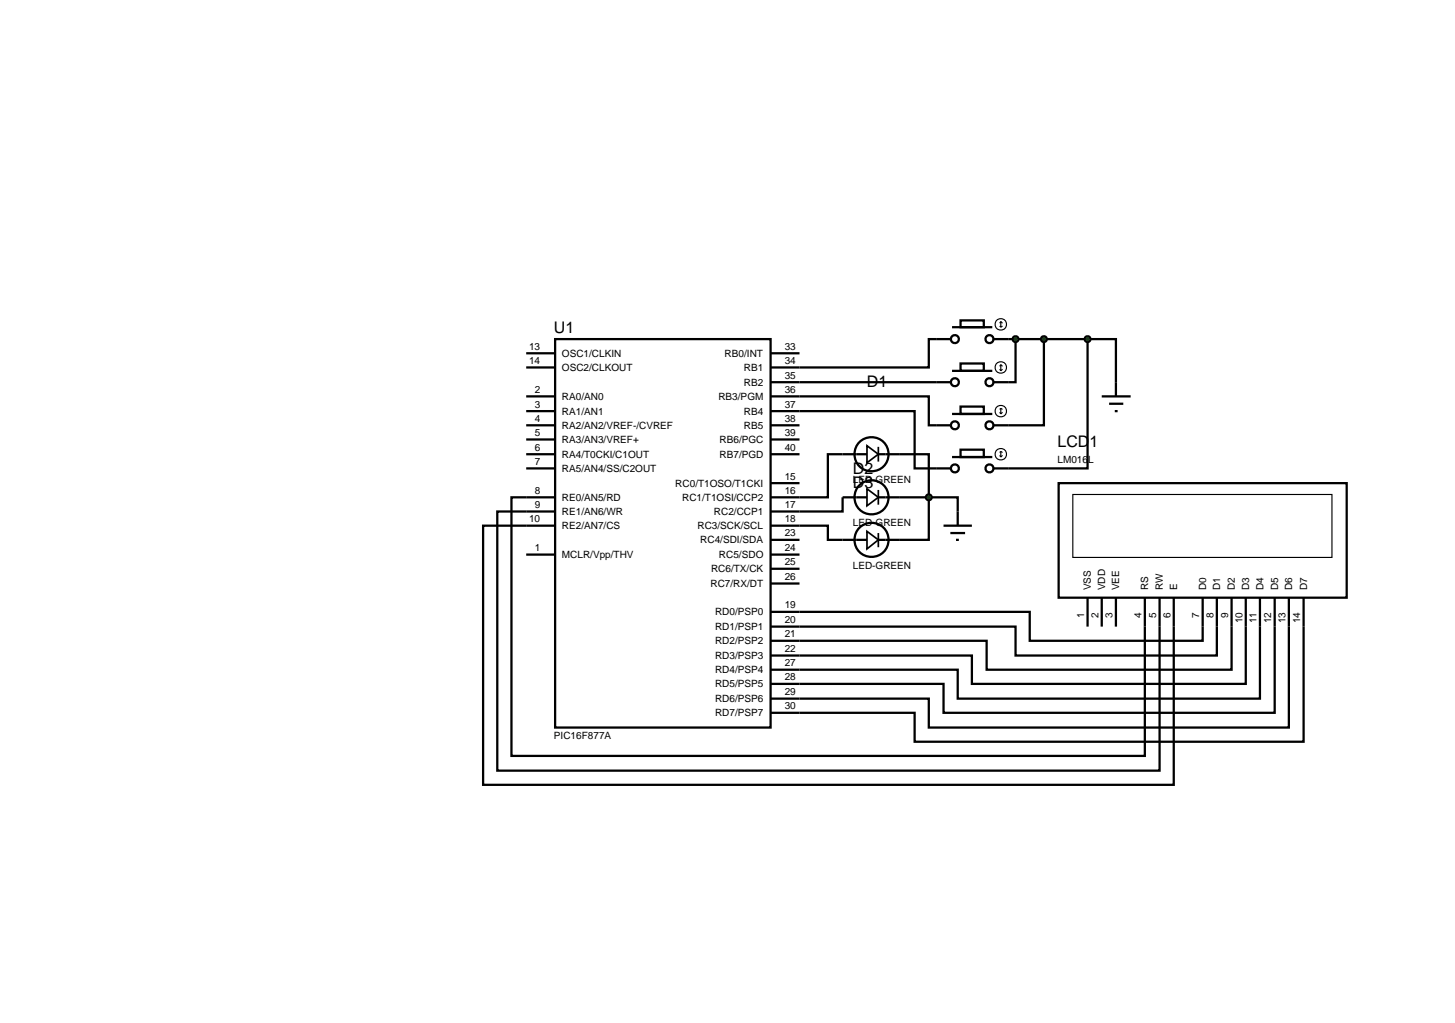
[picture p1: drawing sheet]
<svg xmlns="http://www.w3.org/2000/svg" width="257mm" height="180mm" viewBox="0 0 257 180" stroke-linecap="round" stroke-linejoin="round" font-family="sans-serif">
<g fill="none" stroke="#000" stroke-width=".4">
<path d="M97.9 59.8h38v68.5h-38zM167.6 59.8h-3.8v5h-27.9M167.9 57.7h7.1M169.4 56.5h4.1v1.2h-4.1zM175.2 59.8h16.6M179.1 59.8v7.6h-3.9M184.1 59.8v15.2h-8.9M191.8 59.8h5v10.1M191.8 59.8v22.8h-16.6M92.8 69.9h5.1M92.8 72.5h5.1M92.8 75h5.1"/>
<path d="M92.8 62.3h5.1M92.8 64.8h5.1M92.8 77.5h5.1M135.9 69.9h27.9v5.1h3.8M135.9 72.5h25.4v10.1h6.3M135.9 67.4h31.7M135.9 75h5.1M135.9 62.3h5.1M135.9 77.5h5.1M167.9 65.4h7.1M167.9 73h7.1M169.4 64.1h4.1v1.3h-4.1z"/>
<path d="M169.4 71.7h4.1v1.3h-4.1zM169.4 79.3h4.1v1.3h-4.1zM194.3 69.9h5.1M195.6 71.2h2.5M196.6 72.5h.5M92.8 80.1h5.1M92.8 82.6h5.1M92.8 97.8h5.1M97.9 92.7h-12.7v45.7h121.8v-27.9M97.9 90.2h-10.2v45.7h116.8v-25.4M97.9 87.7h-7.7v45.6h111.7v-22.8M135.9 92.7h10.1v2.5h2.6"/>
<path d="M135.9 80.1h5.1M135.9 97.8h5.1M135.9 95.2h5.1M135.9 85.2h5.1M148.6 80.1h-2.6v7.6h-10.1M148.6 87.7v2.5h-12.7M158.7 80.1h5.1v7.6M158.7 87.7h5.1M163.8 87.7h5.1v2.5M163.8 87.7v7.5h-5.1M167.9 80.6h7.1M135.9 110.5h43.2v5.1h35.5v-5.1"/>
<path d="M135.9 107.9h45.7v5.1h30.5v-2.5M135.9 102.9h5.1M135.9 100.3h5.1M217.2 110.5v7.6h-43.2v-5.1h-38.1M219.7 110.5v10.1h-48.3v-5h-35.5M222.2 110.5v12.7h-53.3v-5.1h-33M224.8 110.5v15.2h-58.4v-5.1h-30.5M227.3 110.5v17.8h-63.5v-5.1h-27.9M229.9 110.5v20.3h-68.6v-5.1h-25.4"/>
<circle cx="168.4" cy="59.8" r=".7"/>
<circle cx="174.5" cy="59.8" r=".7"/>
<circle cx="168.4" cy="67.4" r=".7"/>
<circle cx="168.4" cy="75" r=".7"/>
<circle cx="174.5" cy="75" r=".7"/>
<circle cx="174.5" cy="67.4" r=".7"/>
<circle cx="168.4" cy="82.6" r=".7"/>
<circle cx="174.5" cy="82.6" r=".7"/>
</g>
<g fill="none" stroke="#000" stroke-width=".2">
<path d="M176.3 57.5l.2 .2M176.5 56.7v1M176.5 56.7l-.2 .3M176.5 56.7l.3 .3M176.8 57.5l-.3 .2M176.3 65.1l.2 .3M176.3 72.7l.2 .3M176.5 64.3v1.1M176.5 72v1M176.5 79.6v1M176.5 64.3l-.2 .3M176.5 64.3l.3 .3"/>
<path d="M176.5 72l-.2 .2M176.5 72l.3 .2M176.5 79.6l-.2 .2M176.5 79.6l.3 .2M176.8 65.1l-.3 .3M176.8 72.7l-.3 .3M176.3 80.3l.2 .3M176.8 80.3l-.3 .3"/>
<circle cx="176.5" cy="57.2" r="1.01"/>
<circle cx="176.5" cy="72.5" r="1.01"/>
<circle cx="176.5" cy="64.8" r="1.01"/>
<circle cx="176.5" cy="80.1" r="1.01"/>
</g>
<g fill="#004000" stroke="#000" stroke-width=".4">
<path d="M178.8 59.4l.3-.1-.5 .5zM179.1 59.3l.4 .2 .1 .3zM179.6 59.8l-.1 .3-.4 .2zM178.6 59.8l.5 .5-.4-.2z"/>
<path d="M183.8 59.4l.3-.1-.5 .5zM184.1 59.3l.4 .2 .1 .3zM184.1 60.3l.5-.5-.2 .4zM183.6 59.8l.5 .5-.4-.2z"/>
<path d="M191.5 59.4l.3-.1-.5 .5zM191.8 59.3l.4 .2 .1 .3zM192.3 59.8l-.1 .3-.4 .2zM191.3 59.8l.5 .5-.4-.2z"/>
</g>
<g fill="#004000">
<path d="M179.1 59.3l.5 .5-.5 .5-.5-.5z"/>
<path d="M184.1 59.3l.5 .5-.5 .5-.5-.5z"/>
<path d="M191.8 59.3l.5 .5-.5 .5-.5-.5z"/>
</g>
<g fill="none" stroke="#000" stroke-width=".4">
<path d="M148.6 80.1h4.3M148.6 87.7h4.3M148.6 95.2h4.3M154.9 80.1h3.8M154.9 87.7h3.8M154.9 95.2h3.8M166.4 92.7h5M167.6 94h2.6M168.6 95.2h.5M168.9 90.2v2.5M186.7 85.2h50.8v20.2h-50.8zM191.8 105.4v5.1"/>
<path d="M194.3 105.4v5.1M196.8 105.4v5.1M201.9 105.4v5.1M204.5 105.4v5.1M207 105.4v5.1M212.1 105.4v5.1M214.6 105.4v5.1M217.2 105.4v5.1M219.7 105.4v5.1M222.2 105.4v5.1M224.8 105.4v5.1M227.3 105.4v5.1"/>
<path d="M229.9 105.4v5.1"/>
<circle cx="153.7" cy="80.1" r="3"/>
<circle cx="153.7" cy="87.7" r="3"/>
<circle cx="153.7" cy="95.2" r="3"/>
</g>
<path d="M152.9 78.6l2 1.5-2 1.5zM154.9 78.8v2.6M152.9 86.2l2 1.5-2 1.5zM152.9 93.7l2 1.5-2 1.6zM154.9 86.4v2.6M154.9 94v2.5" fill="none" stroke="#000" stroke-width=".3"/>
<path d="M189.2 87.2h45.7v11.1h-45.7z" fill="none" stroke="#000" stroke-width=".2"/>
<path d="M163.5 87.3l.3-.1-.5 .5zM163.8 87.2l.3 .1 .2 .4zM164.3 87.7l-.1 .3-.4 .2zM163.3 87.7l.5 .5-.4-.2z" fill="#004000" stroke="#000" stroke-width=".4"/>
<path d="M163.3 87.7l.5-.5 .5 .5-.5 .5z" fill="#004000"/>
<g font-size="2.8">
<text x="97.7" y="58.7">U1</text>
<text x="152.9" y="68.3">D1</text>
<text x="150.4" y="83.6">D2</text>
<text x="186.5" y="78.9">LCD1</text>
<text x="150.4" y="86.1">D3</text>
</g>
<g font-size="1.8">
<text x="93.3" y="61.7">13</text>
<text x="93.3" y="64.2">14</text>
<text x="99.1" y="62.9">OSC1/CLKIN</text>
<text x="99.1" y="65.4">OSC2/CLKOUT</text>
<text x="127.8" y="62.9">RB0/INT</text>
<text x="131.2" y="65.4">RB1</text>
<text x="138.4" y="64.2">34</text>
<text x="138.4" y="61.7">33</text>
<text x="94.3" y="69.3">2</text>
<text x="94.3" y="71.9">3</text>
<text x="99.1" y="70.5">RA0/AN0</text>
<text x="126.7" y="70.5">RB3/PGM</text>
<text x="131.2" y="68">RB2</text>
<text x="138.4" y="71.9">37</text>
<text x="138.4" y="69.3">36</text>
<text x="138.4" y="66.8">35</text>
<text x="94.3" y="74.4">4</text>
<text x="94.3" y="76.9">5</text>
<text x="99.1" y="73.1">RA1/AN1</text>
<text x="99.1" y="75.6">RA2/AN2/VREF-/CVREF</text>
<text x="131.2" y="75.6">RB5</text>
<text x="131.2" y="73.1">RB4</text>
<text x="138.4" y="76.9">39</text>
<text x="138.4" y="74.4">38</text>
<text x="94.3" y="79.5">6</text>
<text x="94.3" y="82">7</text>
<text x="99.1" y="80.7">RA4/T0CKI/C1OUT</text>
<text x="99.1" y="83.2">RA5/AN4/SS/C2OUT</text>
<text x="99.1" y="78.1">RA3/AN3/VREF+</text>
<text x="126.9" y="80.7">RB7/PGD</text>
<text x="126.9" y="78.1">RB6/PGC</text>
<text x="138.4" y="79.5">40</text>
<text x="186.5" y="81.7">LM016L</text>
<text x="94.3" y="87.1">8</text>
<text x="94.3" y="89.6">9</text>
<text x="99.1" y="88.3">RE0/AN5/RD</text>
<text x="119.1" y="85.8">RC0/T1OSO/T1CKI</text>
<text x="120.3" y="88.3">RC1/T1OSI/CCP2</text>
<text x="138.4" y="87.1">16</text>
<text x="138.4" y="89.6">17</text>
<text x="138.4" y="84.6">15</text>
<text x="150.4" y="85.1">LED-GREEN</text>
<text x="93.3" y="92.1">10</text>
<text x="99.1" y="90.8">RE1/AN6/WR</text>
<text x="99.1" y="93.3">RE2/AN7/CS</text>
<text x="123" y="93.3">RC3/SCK/SCL</text>
<text x="123.5" y="95.8">RC4/SDI/SDA</text>
<text x="125.9" y="90.8">RC2/CCP1</text>
<text x="138.4" y="92.1">18</text>
<text x="138.4" y="94.6">23</text>
<text x="150.4" y="92.7">LED-GREEN</text>
<text x="94.3" y="97.2">1</text>
<text x="99.1" y="98.4">MCLR/Vpp/THV</text>
<text x="125.4" y="100.9">RC6/TX/CK</text>
<text x="126.8" y="98.4">RC5/SDO</text>
<text x="138.4" y="99.7">25</text>
<text x="138.4" y="97.2">24</text>
<text x="150.4" y="100.3">LED-GREEN</text>
<text x="125.3" y="103.5">RC7/RX/DT</text>
<text x="138.4" y="107.3">19</text>
<text x="138.4" y="102.3">26</text>
<text x="192.4" y="104.1" transform="rotate(-90 192.4 104.1)">VSS</text>
<text x="194.9" y="104.1" transform="rotate(-90 194.9 104.1)">VDD</text>
<text x="197.4" y="104.1" transform="rotate(-90 197.4 104.1)">VEE</text>
<text x="202.5" y="104.1" transform="rotate(-90 202.5 104.1)">RS</text>
<text x="205.1" y="104.1" transform="rotate(-90 205.1 104.1)">RW</text>
<text x="207.6" y="104.1" transform="rotate(-90 207.6 104.1)">E</text>
<text x="212.7" y="104.1" transform="rotate(-90 212.7 104.1)">D0</text>
<text x="215.2" y="104.1" transform="rotate(-90 215.2 104.1)">D1</text>
<text x="217.8" y="104.1" transform="rotate(-90 217.8 104.1)">D2</text>
<text x="220.3" y="104.1" transform="rotate(-90 220.3 104.1)">D3</text>
<text x="222.8" y="104.1" transform="rotate(-90 222.8 104.1)">D4</text>
<text x="225.4" y="104.1" transform="rotate(-90 225.4 104.1)">D5</text>
<text x="227.9" y="104.1" transform="rotate(-90 227.9 104.1)">D6</text>
<text x="230.5" y="104.1" transform="rotate(-90 230.5 104.1)">D7</text>
<text x="126.1" y="108.5">RD0/PSP0</text>
<text x="126.1" y="111.1">RD1/PSP1</text>
<text x="126.1" y="113.6">RD2/PSP2</text>
<text x="138.4" y="109.9">20</text>
<text x="138.4" y="112.4">21</text>
<text x="191.2" y="108.9" transform="rotate(-90 191.2 108.9)">1</text>
<text x="193.7" y="108.9" transform="rotate(-90 193.7 108.9)">2</text>
<text x="196.2" y="108.9" transform="rotate(-90 196.2 108.9)">3</text>
<text x="201.3" y="108.9" transform="rotate(-90 201.3 108.9)">4</text>
<text x="203.9" y="108.9" transform="rotate(-90 203.9 108.9)">5</text>
<text x="206.4" y="108.9" transform="rotate(-90 206.4 108.9)">6</text>
<text x="211.5" y="108.9" transform="rotate(-90 211.5 108.9)">7</text>
<text x="214" y="108.9" transform="rotate(-90 214 108.9)">8</text>
<text x="216.6" y="108.9" transform="rotate(-90 216.6 108.9)">9</text>
<text x="219.1" y="109.9" transform="rotate(-90 219.1 109.9)">10</text>
<text x="221.6" y="109.9" transform="rotate(-90 221.6 109.9)">11</text>
<text x="224.2" y="109.9" transform="rotate(-90 224.2 109.9)">12</text>
<text x="226.7" y="109.9" transform="rotate(-90 226.7 109.9)">13</text>
<text x="229.3" y="109.9" transform="rotate(-90 229.3 109.9)">14</text>
<text x="126.1" y="118.7">RD4/PSP4</text>
<text x="126.1" y="116.2">RD3/PSP3</text>
<text x="138.4" y="120">28</text>
<text x="138.4" y="117.5">27</text>
<text x="138.4" y="115">22</text>
<text x="126.1" y="123.8">RD6/PSP6</text>
<text x="126.1" y="121.2">RD5/PSP5</text>
<text x="138.4" y="125.1">30</text>
<text x="138.4" y="122.6">29</text>
<text x="97.7" y="130.3">PIC16F877A</text>
<text x="126.1" y="126.3">RD7/PSP7</text>
</g>
</svg>
